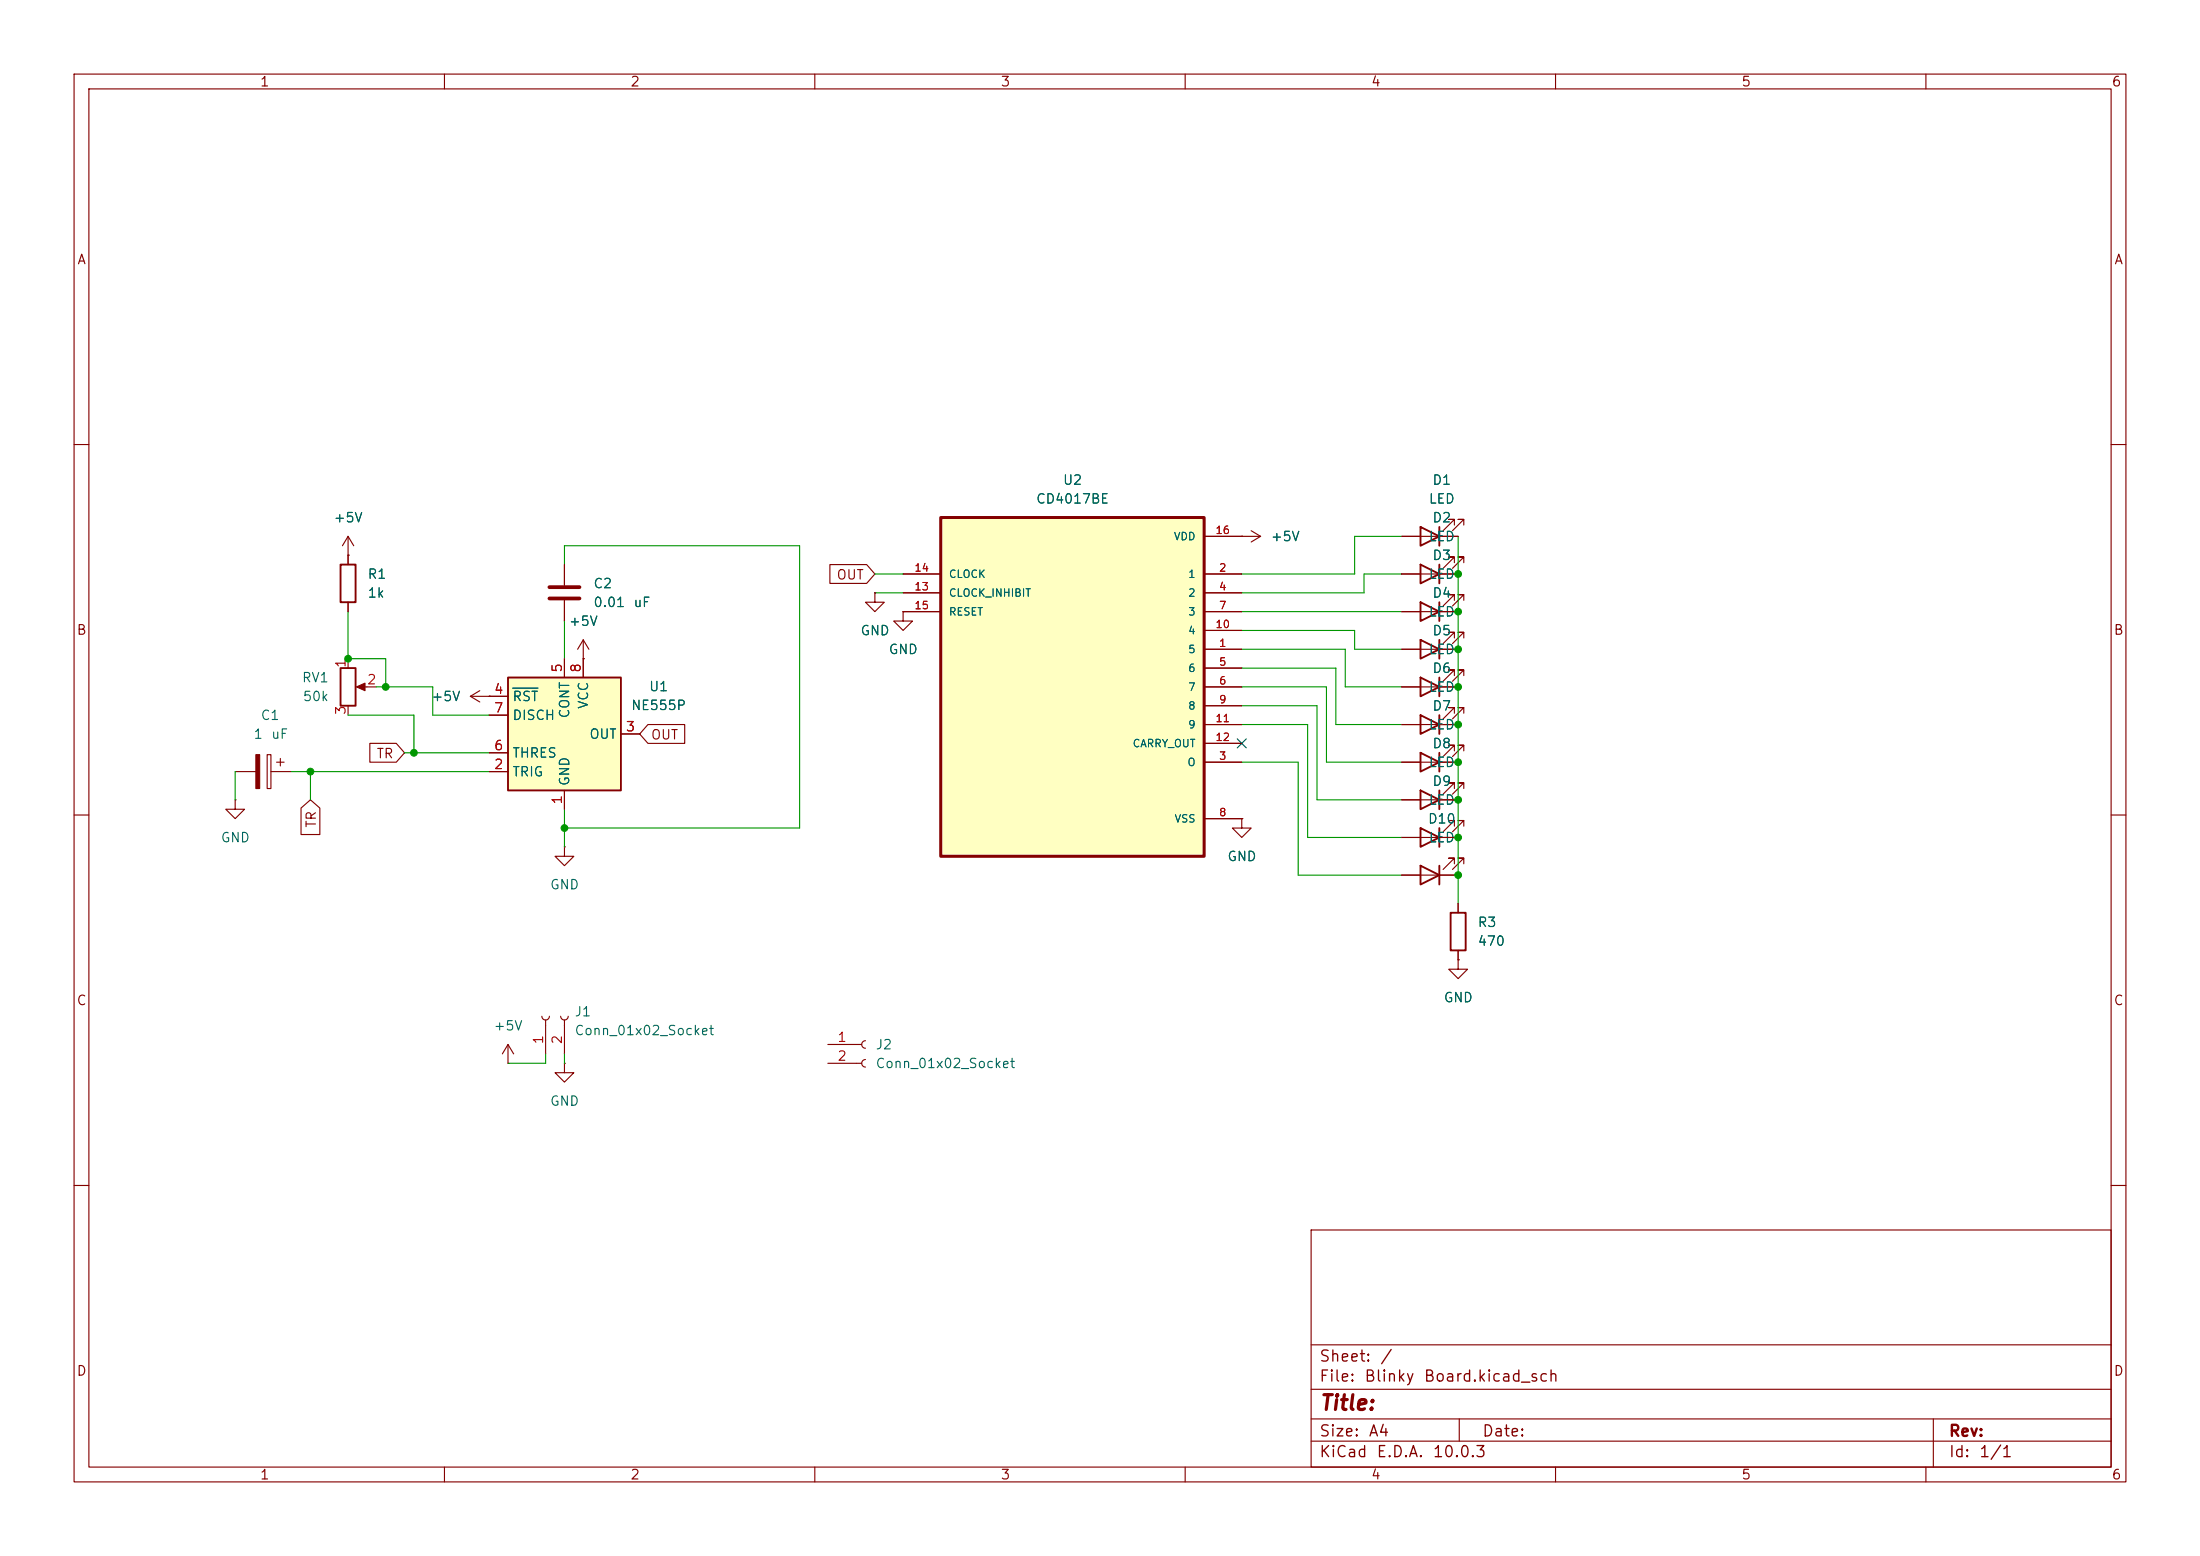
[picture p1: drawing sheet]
<svg xmlns="http://www.w3.org/2000/svg" width="297mm" height="210mm" viewBox="0 0 297 210" stroke-linecap="round" stroke-linejoin="round" font-family="sans-serif">
<g fill="none" stroke="#840000" stroke-width=".15">
<path d="M10 10h277v190h-277zM12 12h273v186h-273zM60 10v2M110 10v2M160 10v2M210 10v2M260 10v2M10 60h2M47 74.9h.1M47 72.4v3.8M47 72.4l-.8 1.3M47 72.4l.8 1.3"/>
<path d="M189.2 72.4h7.6M196.3 70.9v-.8h-.7h.7l-1.5 1.5M197.6 70.9v-.8h-.8h.8l-1.5 1.5M285 60h2M47 81.3v1.3M47 88.9v1.3M47 95.3v1.2M48.5 92.7h2.3M63.5 94l1.3 .7M63.5 94h2.5M64.8 93.2l-1.3 .8M66 94h.1"/>
<path d="M118.1 80v1.3h1.3l-1.3 1.3-1.3-1.3h1.3M118.1 80h.1M121.9 82.6v1.2h1.3l-1.3 1.3-1.3-1.3h1.3M121.9 82.6h.1M189.2 97.8h7.6M196.3 96.3v-.8h-.7h.7l-1.5 1.5M197.6 96.3v-.8h-.8h.8l-1.5 1.5M10 110h2M31.7 108v1.2h1.3l-1.3 1.3-1.2-1.3h1.2M31.7 108h.1M31.7 104.1h2.8M36.1 101.9h.5v4.5h-.5z"/>
<path d="M36.6 104.1h2.8M37.3 102.9h1.1M37.8 102.4v1M189.2 102.9h7.6M189.2 113h7.6M189.2 118.1h7.6M196.3 101.3v-.7h-.7h.7l-1.5 1.5M196.3 111.5v-.8h-.7h.7l-1.5 1.6M196.3 116.6v-.8h-.7h.7l-1.5 1.5M197.6 101.3v-.7h-.8h.8l-1.5 1.5M197.6 111.5v-.8h-.8h.8l-1.5 1.6M197.6 116.6v-.8h-.8h.8l-1.5 1.5"/>
<path d="M285 110h2M73.2 137.2a.51 .51 0 0 0 .5 .5 .51 .51 0 0 0 .5-.5M73.7 137.7v4.5M75.7 137.2a.51 .51 0 0 0 .5 .5 .51 .51 0 0 0 .5-.5M76.2 137.7v4.5M196.8 129.5v1.3h1.3l-1.3 1.3-1.2-1.3h1.2M196.8 129.5h.1M196.8 121.9v1.3M196.8 128.3v1.2M68.6 143.5h.1M68.6 141l-.8 1.2M68.6 141l.7 1.2"/>
<path d="M68.6 141v2.5M76.2 143.5v1.3h1.3l-1.3 1.3-1.3-1.3h1.3M76.2 143.5h.1M111.8 141h4.5M111.8 143.5h4.5M116.8 140.5a.51 .51 0 0 0-.5 .5 .51 .51 0 0 0 .5 .5M116.8 143a.51 .51 0 0 0-.5 .5 .51 .51 0 0 0 .5 .5M10 160h2M177 166h108v32h-108zM285 160h2M60 198v2M110 198v2"/>
<path d="M160 198v2M177 194.5h108M177 191.5h108M177 187.5h108M177 181.5h108M197 191.5v3M210 198v2M260 198v2M261 191.5v6.5"/>
</g>
<g fill="none" stroke="#840000" stroke-width=".25">
<path d="M46 76.2h2v5.1h-2zM191.8 71.1l2.5 1.3-2.5 1.3zM194.3 71.1v2.6M46 90.2h2v5.1h-2zM191.8 96.5l2.5 1.3-2.5 1.3zM194.3 96.5v2.6M191.8 101.6l2.5 1.3-2.5 1.2zM191.8 111.8l2.5 1.2-2.5 1.3zM191.8 116.8l2.5 1.3-2.5 1.3zM194.3 101.6v2.5M194.3 111.8v2.5M194.3 116.8v2.6"/>
<path d="M195.8 123.2h2.1v5.1h-2.1z"/>
</g>
<g fill="#840000" stroke="#840000" stroke-width=".15">
<path d="M48.1 92.7l1.2-.5v1z"/>
<path d="M34.5 101.9h.6v4.5h-.6z"/>
</g>
<path d="M68.6 91.4h15.2v15.3h-15.2z" fill="#ffffc2"/>
<path d="M68.6 91.4h15.2v15.3h-15.2zM191.8 91.4l2.5 1.3-2.5 1.3zM191.8 81.3l2.5 1.3-2.5 1.2zM191.8 86.4l2.5 1.2-2.5 1.3zM194.3 81.3v2.5M194.3 86.4v2.5M194.3 91.4v2.6M191.8 106.7l2.5 1.3-2.5 1.2zM194.3 106.7v2.5" fill="none" stroke="#840000" stroke-width=".25"/>
<g fill="none" stroke="#840000" stroke-width=".15">
<path d="M76.2 76.2v2.8M167.6 72.4h.1M167.6 72.4h2.6M168.9 71.6l1.3 .8M170.2 72.4l-1.3 .8M66 94h2.6M66 96.5h2.6M76.2 81v2.8M76.2 88.9v2.5M78.7 88.9h.1M78.7 86.4v5M78.7 86.4l-.7 1.2"/>
<path d="M78.7 86.4l.8 1.2M83.8 99.1h2.6M189.2 92.7h7.6M189.2 82.6h7.6M189.2 87.6h7.6M196.3 91.2v-.8h-.7h.7l-1.5 1.5M196.3 81v-.7h-.7h.7l-1.5 1.5M196.3 86.1v-.8h-.7h.7l-1.5 1.6M197.6 91.2v-.8h-.8h.8l-1.5 1.5M197.6 81v-.7h-.8h.8l-1.5 1.5M197.6 86.1v-.8h-.8h.8l-1.5 1.6M66 104.1h2.6"/>
<path d="M66 101.6h2.6M76.2 114.3v1.3h1.3l-1.3 1.2-1.3-1.2h1.3M76.2 114.3h.1M76.2 106.7v2.5M167.6 110.5v1.3h1.3l-1.3 1.2-1.2-1.2h1.2M167.6 110.5h.1M189.2 108h7.6M196.3 106.4v-.7h-.7h.7l-1.5 1.5M197.6 106.4v-.7h-.8h.8l-1.5 1.5"/>
</g>
<path d="M69.2 92.9h3.4" fill="none" stroke="#006464" stroke-width=".15"/>
<path d="M74.2 79.2h4M74.2 80.8h4" fill="none" stroke="#840000" stroke-width=".51"/>
<path d="M127 69.9h35.6v45.7h-35.6z" fill="#ffffc2"/>
<path d="M127 69.9h35.6v45.7h-35.6z" fill="none" stroke="#840000" stroke-width=".41"/>
<g fill="none" stroke="#840000" stroke-width=".15">
<path d="M47 74.9h.1M47 74.9v1.3M76.2 76.2v2.8M112 76.2h5l1.1 1.3-1.1 1.2h-5zM121.9 77.5h5.1M162.6 77.5h5M162.6 72.4h5M167.6 72.4h.1M189.2 77.5h7.6M189.2 72.4h2.6M194.3 72.4h2.5M196.3 75.9v-.7h-.7h.7l-1.5 1.5"/>
<path d="M197.6 75.9v-.7h-.8h.8l-1.5 1.5M47 81.3v1.3M66 94h.1M66 94h2.6M66 96.5h2.6M76.2 81v2.8M76.2 88.9v2.5M78.7 88.9h.1M78.7 88.9v2.5M83.8 99.1h2.6M87.5 97.8h4.9v2.5h-4.9l-1.1-1.2zM118.1 80h.1"/>
<path d="M121.9 82.6h.1M121.9 80h5.1M121.9 82.6h5.1M162.6 87.6h5M162.6 80h5M162.6 90.2h5M162.6 92.7h5M162.6 82.6h5M162.6 95.3h5M162.6 85.1h5M162.6 97.8h5M189.2 87.6h2.6"/>
<path d="M189.2 92.7h2.6M189.2 82.6h2.6M189.2 97.8h2.6M194.3 87.6h2.5M194.3 92.7h2.5M194.3 82.6h2.5M194.3 97.8h2.5M40.6 109.1l1.3-1.1 1.3 1.1v3.5h-2.6zM49.9 100.3h3.6l1.1 1.3-1.1 1.3h-3.6zM66 104.1h2.6M66 101.6h2.6M76.2 106.7v2.5"/>
<path d="M162.6 102.9h5M162.6 110.5h5M162.6 100.3h5M167.6 110.5h.1M189.2 102.9h2.6M189.2 118.1h2.6M189.2 113h2.6M189.2 108h2.6M194.3 102.9h2.5M194.3 118.1h2.5M194.3 113h2.5M194.3 108h2.5"/>
<path d="M196.8 129.5h.1M196.8 121.9v1.3M196.8 128.3v1.2"/>
</g>
<path d="M191.8 76.2l2.5 1.3-2.5 1.2zM194.3 76.2v2.5" fill="none" stroke="#840000" stroke-width=".25"/>
<g fill="none" stroke="#009600" stroke-width=".15">
<path d="M76.2 76.2v-2.5h31.7v38.1h-31.7M118.1 77.5h3.8M189.2 72.4h-6.3v5.1h-15.3M189.2 77.5h-5.1v2.5h-16.5M196.8 72.4v49.5M47 96.5h8.9v5.1M47 82.6v6.3h5.1v3.8M50.8 92.7h7.6v3.8h7.6M76.2 83.8v5.1M118.1 80h3.8M167.6 87.6h14v5.1h7.6M167.6 85.1h15.3v2.5h6.3"/>
<path d="M167.6 92.7h11.5v10.2h10.1M167.6 82.6h21.6M167.6 95.3h10.2v12.7h11.4M167.6 90.2h12.7v7.6h8.9M167.6 97.8h8.9v15.2h12.7M31.7 104.1v3.9M39.4 104.1h26.6M41.9 104.1v3.9M54.6 101.6h11.4M76.2 109.2v5.1M167.6 102.9h7.7v15.2h13.9M73.7 142.2v1.3h-5.1"/>
<path d="M76.2 142.2v1.3"/>
</g>
<path d="M167 99.7l1.2 1.2M168.2 99.7l-1.2 1.2" fill="none" stroke="#000084" stroke-width=".15"/>
<path d="M69.2 92.9h3.4" fill="none" stroke="#006464" stroke-width=".15"/>
<g fill="#009600" stroke="#009600" stroke-width=".14">
<circle cx="55.9" cy="101.6" r=".46"/>
<circle cx="41.9" cy="104.1" r=".46"/>
<circle cx="47" cy="88.9" r=".46"/>
<circle cx="52.1" cy="92.7" r=".46"/>
<circle cx="196.8" cy="77.5" r=".46"/>
<circle cx="196.8" cy="82.6" r=".46"/>
<circle cx="76.2" cy="111.8" r=".46"/>
<circle cx="196.8" cy="92.7" r=".46"/>
<circle cx="196.8" cy="87.6" r=".46"/>
<circle cx="196.8" cy="97.8" r=".46"/>
<circle cx="196.8" cy="118.1" r=".46"/>
<circle cx="196.8" cy="113" r=".46"/>
<circle cx="196.8" cy="108" r=".46"/>
<circle cx="196.8" cy="102.9" r=".46"/>
</g>
<text font-size="2" fill="#840000" x="178" y="190.8">Title:</text>
<g font-size="1.5" fill="#840000">
<text x="178" y="184.2">Sheet:</text>
<text x="186.2" y="184.2">/</text>
<text x="178" y="186.9">File:</text>
<text x="184.1" y="186.9">Blinky</text>
<text x="192.1" y="186.9">Board.kicad_sch</text>
<text x="178" y="197.1">KiCad</text>
<text x="178" y="194.3">Size:</text>
<text x="184.7" y="194.3">A4</text>
<text x="185.7" y="197.1">E.D.A.</text>
<text x="193.3" y="197.1">10.0.3</text>
<text x="200" y="194.3">Date:</text>
<text x="263" y="194.3">Rev:</text>
<text x="263" y="197.1">Id:</text>
<text x="267.1" y="197.1">1/1</text>
</g>
<g font-size="1.3" fill="#840000">
<text x="35" y="12">1</text>
<text x="85" y="12">2</text>
<text x="135" y="12">3</text>
<text x="185" y="12">4</text>
<text x="235" y="12">5</text>
<text x="285" y="12">6</text>
<text x="10.3" y="36">A</text>
<text x="285.3" y="36">A</text>
<text x="112.8" y="78.5">OUT</text>
<text x="10.3" y="86">B</text>
<text x="285.3" y="86">B</text>
<text x="87.8" y="100.1">OUT</text>
<text x="50.7" y="102.7">TR</text>
<text x="43" y="111.8" transform="rotate(-90 43 111.8)">TR</text>
<text x="10.3" y="136">C</text>
<text x="285.3" y="136">C</text>
<text x="10.3" y="186">D</text>
<text x="285.3" y="186">D</text>
<text x="35" y="200">1</text>
<text x="85" y="200">2</text>
<text x="135" y="200">3</text>
<text x="185" y="200">4</text>
<text x="235" y="200">5</text>
<text x="285" y="200">6</text>
</g>
<g font-size="1.3" fill="#006464">
<text x="143.4" y="65.7">U2</text>
<text x="193.3" y="65.7">D1</text>
<text x="45" y="70.8">+5V</text>
<text x="139.8" y="68.3">CD4017BE</text>
<text x="192.8" y="68.3">LED</text>
<text x="193.3" y="70.8">D2</text>
<text x="171.5" y="73.4">+5V</text>
<text x="192.8" y="73.4">LED</text>
<text x="193.3" y="75.9">D3</text>
<text x="49.5" y="78.4">R1</text>
<text x="49.5" y="81">1k</text>
<text x="80" y="79.7">C2</text>
<text x="80" y="82.3">0.01</text>
<text x="85.4" y="82.3">uF</text>
<text x="192.8" y="78.4">LED</text>
<text x="192.8" y="83.5">LED</text>
<text x="193.3" y="81">D4</text>
<text x="76.7" y="84.8">+5V</text>
<text x="116.1" y="86.1">GND</text>
<text x="119.9" y="88.6">GND</text>
<text x="192.8" y="88.6">LED</text>
<text x="193.3" y="86.1">D5</text>
<text x="40.7" y="92.4">RV1</text>
<text x="40.8" y="95">50k</text>
<text x="58.1" y="95">+5V</text>
<text x="69.1" y="95">RST</text>
<text x="79.7" y="95.8" transform="rotate(-90 79.7 95.8)">VCC</text>
<text x="87.5" y="93.6">U1</text>
<text x="192.8" y="93.7">LED</text>
<text x="193.3" y="91.1">D6</text>
<text x="34.1" y="100">1</text>
<text x="35.1" y="97.5">C1</text>
<text x="36.5" y="100">uF</text>
<text x="69.1" y="97.5">DISCH</text>
<text x="77.2" y="97" transform="rotate(-90 77.2 97)">CONT</text>
<text x="79.5" y="100">OUT</text>
<text x="85.1" y="96.2">NE555P</text>
<text x="192.8" y="98.8">LED</text>
<text x="193.3" y="96.2">D7</text>
<text x="193.3" y="101.3">D8</text>
<text x="69.1" y="105.1">TRIG</text>
<text x="69.1" y="102.6">THRES</text>
<text x="77.2" y="106.2" transform="rotate(-90 77.2 106.2)">GND</text>
<text x="192.8" y="103.8">LED</text>
<text x="193.3" y="106.4">D9</text>
<text x="192.7" y="111.5">D10</text>
<text x="192.8" y="108.9">LED</text>
<text x="29.7" y="114">GND</text>
<text x="165.6" y="116.5">GND</text>
<text x="192.8" y="114">LED</text>
<text x="74.2" y="120.4">GND</text>
<text x="199.4" y="125.4">R3</text>
<text x="199.4" y="128">470</text>
<text x="77.5" y="137.5">J1</text>
<text x="194.8" y="135.6">GND</text>
<text x="66.5" y="139.4">+5V</text>
<text x="77.5" y="140">Conn_01x02_Socket</text>
<text x="118.1" y="141.9">J2</text>
<text x="74.2" y="149.6">GND</text>
<text x="118.1" y="144.5">Conn_01x02_Socket</text>
</g>
<g font-size="1.3" fill="#a90000">
<text x="47" y="90.2" transform="rotate(-90 47 90.2)">1</text>
<text x="49.5" y="92.7">2</text>
<text x="66.6" y="94">4</text>
<text x="76.2" y="90.9" transform="rotate(-90 76.2 90.9)">5</text>
<text x="78.7" y="90.9" transform="rotate(-90 78.7 90.9)">8</text>
<text x="47" y="96.6" transform="rotate(-90 47 96.6)">3</text>
<text x="66.6" y="101.6">6</text>
<text x="66.6" y="96.5">7</text>
<text x="84.4" y="99">3</text>
<text x="66.6" y="104.1">2</text>
<text x="76.2" y="108.7" transform="rotate(-90 76.2 108.7)">1</text>
<text x="73.6" y="141" transform="rotate(-90 73.6 141)">1</text>
<text x="76.2" y="141" transform="rotate(-90 76.2 141)">2</text>
<text x="113" y="140.9">1</text>
<text x="113" y="143.5">2</text>
</g>
<g font-size="1" fill="#a90000">
<text x="123.4" y="77.4">14</text>
<text x="164" y="72.3">16</text>
<text x="164.5" y="77.4">2</text>
<text x="123.4" y="79.9">13</text>
<text x="123.4" y="82.5">15</text>
<text x="164.5" y="79.9">4</text>
<text x="164.5" y="82.5">7</text>
<text x="164" y="85">10</text>
<text x="164.5" y="87.6">1</text>
<text x="164.5" y="90.1">5</text>
<text x="164.5" y="92.6">6</text>
<text x="164.5" y="95.2">9</text>
<text x="164" y="97.7">11</text>
<text x="164" y="100.3">12</text>
<text x="164.5" y="102.8">3</text>
<text x="164.5" y="110.4">8</text>
</g>
<g font-size="1" fill="#006464">
<text x="158.4" y="73.2">VDD</text>
<text x="128" y="80.8">CLOCK_INHIBIT</text>
<text x="128" y="78.2">CLOCK</text>
<text x="128" y="83.3">RESET</text>
<text x="160.3" y="78.2">1</text>
<text x="160.3" y="80.8">2</text>
<text x="160.3" y="83.3">3</text>
<text x="160.3" y="88.4">5</text>
<text x="160.3" y="85.9">4</text>
<text x="160.3" y="90.9">6</text>
<text x="160.3" y="93.5">7</text>
<text x="152.8" y="101.1">CARRY_OUT</text>
<text x="160.3" y="96">8</text>
<text x="160.3" y="98.6">9</text>
<text x="160.2" y="103.6">O</text>
<text x="158.5" y="111.3">VSS</text>
</g>
</svg>
